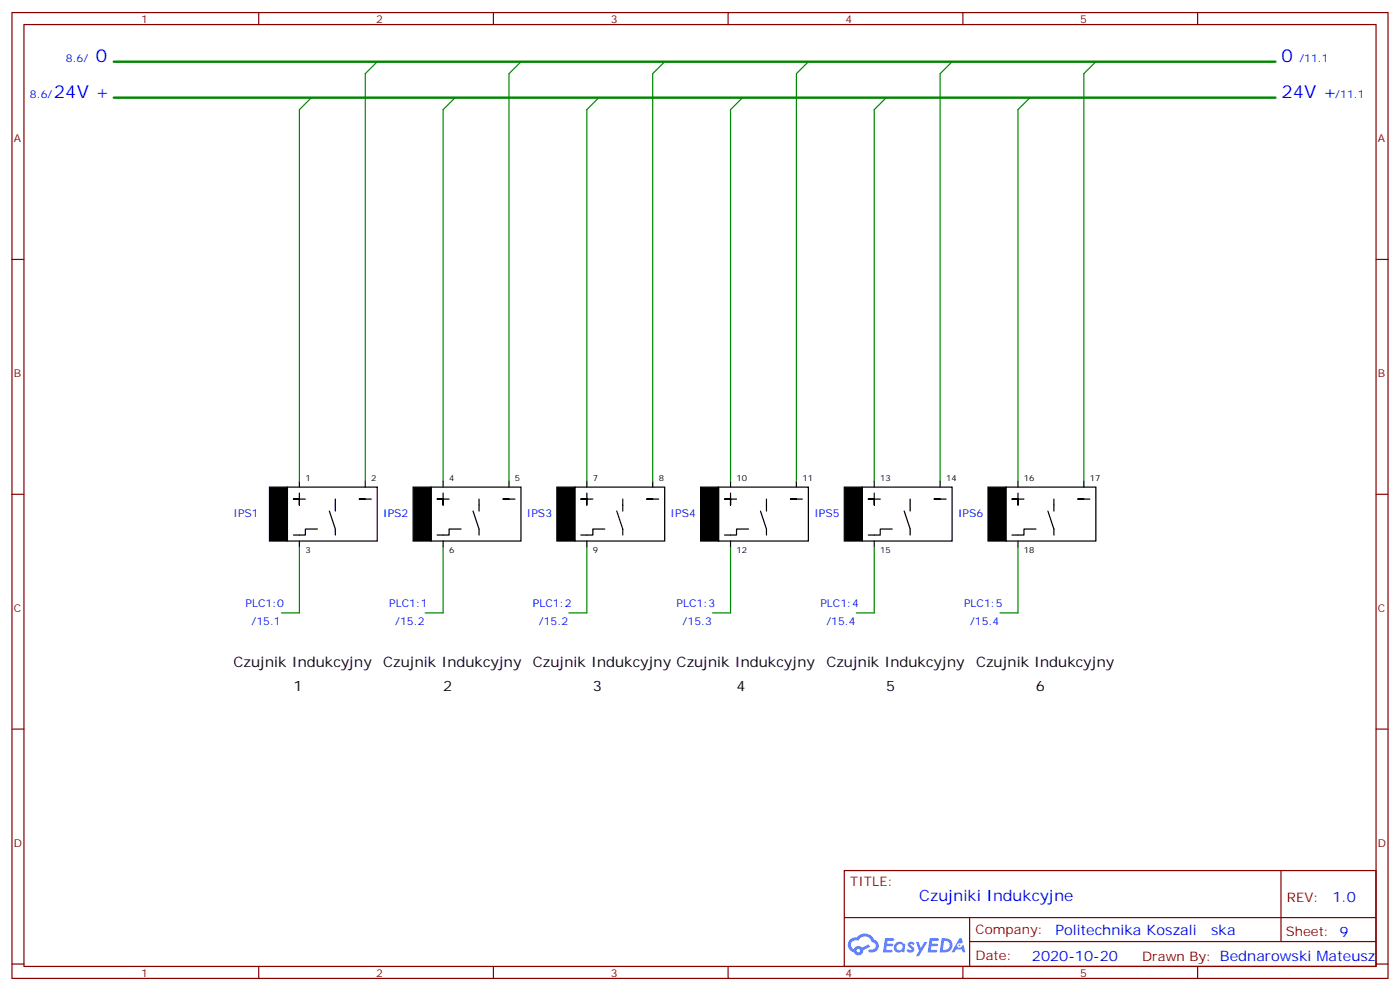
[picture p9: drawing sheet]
<svg xmlns="http://www.w3.org/2000/svg" width="412mm" height="292mm" viewBox="0 0 412 292" stroke-linecap="round" stroke-linejoin="round" font-family="sans-serif">
<g fill="none" stroke="#870000" stroke-width=".35">
<path d="M3.5 3.7h405.4v284.3h-405.4zM7.1 7.2h398.2v277.3h-398.2zM76.2 3.7v3.5M145.3 3.7v3.5M214.5 3.7v3.5M283.6 3.7v3.5M352.8 3.7v3.5M3.5 76.4h3.6M405.3 76.4h3.6M3.5 145.5h3.6M405.3 145.5h3.6M3.5 214.7h3.6"/>
<path d="M405.3 214.7h3.6M248.7 256.3h156.6v28.2h-156.6zM377.3 256.3v20.9M248.7 270.1h156.5M285.6 277.2h119.6M285.6 270.1v14.2M3.5 283.8h3.6M76.2 284.5v3.5M145.3 284.5v3.5M214.5 284.5v3.5M283.6 284.5v3.5M352.8 284.5v3.5"/>
<path d="M405.3 283.8h3.6"/>
</g>
<g fill="#5487ff">
<path d="M267.7 277.5a1.22 1.22 0 0 1 1.7 .2l-.4 .6a.47 .47 0 0 0-.3-.4 .47 .47 0 0 0-.5 .2l.1 .2a1.14 1.14 0 0 1 .8 1.8 1.14 1.14 0 0 1-1.9 0l-.2-.2 .5-.6 .7 .5a.29 .29 0 0 0 .3-.3 .29 .29 0 0 0-.2-.3 1.04 1.04 0 0 1-.6-1.7z"/>
<path d="M260.7 276.2h2.4l.3 .2-.2 .5-1.8 .1-.1 .8h1.5l.3 .4-.3 .4h-1.6l-.2 1.1h1.7l.2 .3-.2 .3-2.6 .1z"/>
<path d="M273.8 276.2h2.4l.3 .2-.1 .5-1.8 .1-.2 .8h1.6l.3 .4-.4 .4-1.6-.1-.1 1.1 1.7 .1 .2 .3-.2 .3-2.6 .1z"/>
<path d="M282.6 276.2h.7l.3 1.3-.6 .3a.69 .69 0 0 0-1 .3 .69 .69 0 0 0 .4 .9 .69 .69 0 0 0 .9-.6l.5-.2 .6 2.2h-.8l-.2-.9h-1.8l-.5 .9h-.8z"/>
<path d="M269.8 277.3h.8l.6 1.8 1.1-1.8h.9l-2.6 4.2h-.8l.9-1.5z"/>
<path d="M277.4 276.2l-.6 4.2h1.3a2.11 2.11 0 0 0 2.5-2.1 2.11 2.11 0 0 0-2.5-2.1zM278.1 277a1.39 1.39 0 0 1 1.7 1.4 1.39 1.39 0 0 1-1.8 1.2h-.3z"/>
<path d="M263.7 277.8a1.54 1.54 0 0 0-.1 2.2 1.54 1.54 0 0 0 2.2 .1l.6 .3 .3-2.3-.2-.3h-.4a1.49 1.49 0 0 0-2.4 0zM264 278.8a.94 .94 0 0 1 1.8 0 .94 .94 0 0 1-1.8 0z"/>
<path d="M250.4 276.6a2.18 2.18 0 0 0 1.1 3.7 1.44 1.44 0 0 0 1.6 .9 1.44 1.44 0 0 0 1.2-1.4l2-1.1-.5-.7-1.9 1a1.47 1.47 0 0 0-2.4 .4 1.39 1.39 0 0 1-.7-1.9 1.39 1.39 0 0 1 2-.5 2.12 2.12 0 0 1 2.2-1.3 2.12 2.12 0 0 1 1.9 1.7 1.14 1.14 0 0 1 1.1 1.4 1.14 1.14 0 0 1-1.7 .7 .43 .43 0 0 0-.5 .4 .43 .43 0 0 0 .4 .5 1.98 1.98 0 0 0 2.5-1.2 1.98 1.98 0 0 0-1.2-2.6 3.1 3.1 0 0 0-5.3-.6l-.9 .1zM252.3 279.9a.55 .55 0 0 1 1.1 0 .55 .55 0 0 1-1.1 0z"/>
<circle cx="282.6" cy="278.3" r=".26"/>
</g>
<g fill="none" stroke="#000" stroke-width=".35">
<path d="M84.7 143.4h26.4v15.9h-26.4zM88.2 145.2v3.5v-1.8h-1.8h3.6M88.2 141.6v1.8M88.2 159.3v1.7M93.5 155.8h-3.5v1.7h-3.6M97 150.5l1.8 5.3v1.7M98.8 146.9v3.6M107.6 146.9h-1.8h3.6M107.6 141.6v1.8M127 143.4h26.5v15.9h-26.5zM130.5 145.2v3.5v-1.8h-1.7h3.5M130.5 141.6v1.8"/>
<path d="M130.5 159.3v1.7M135.8 155.8h-3.5v1.7h-3.5M139.3 150.5l1.8 5.3v1.7M141.1 146.9v3.6M149.9 146.9h-1.7h3.5M149.9 141.6v1.8M169.3 143.4h26.5v15.9h-26.5zM172.9 145.2v3.5v-1.8h-1.8h3.5M172.9 141.6v1.8M172.9 159.3v1.7M178.2 155.8h-3.6v1.7h-3.5M181.7 150.5l1.7 5.3v1.7"/>
<path d="M183.4 146.9v3.6M192.3 146.9h-1.8h3.5M192.3 141.6v1.8M211.7 143.4h26.4v15.9h-26.4zM215.2 145.2v3.5v-1.8h-1.8h3.6M215.2 141.6v1.8M215.2 159.3v1.7M220.5 155.8h-3.5v1.7h-3.6M224 150.5l1.8 5.3v1.7M225.8 146.9v3.6M234.6 146.9h-1.8h3.6M234.6 141.6v1.8"/>
<path d="M254 143.4h26.5v15.9h-26.5zM257.5 145.2v3.5v-1.8h-1.7h3.5M257.5 141.6v1.8M257.5 159.3v1.7M262.8 155.8h-3.5v1.7h-3.5M266.3 150.5l1.8 5.3v1.7M268.1 146.9v3.6M276.9 146.9h-1.7h3.5M276.9 141.6v1.8M296.3 143.4h26.5v15.9h-26.5zM299.9 145.2v3.5v-1.8h-1.8h3.5M299.9 141.6v1.8"/>
<path d="M299.9 159.3v1.7M305.2 155.8h-3.6v1.7h-3.5M308.7 150.5l1.7 5.3v1.7M310.4 146.9v3.6M319.3 146.9h-1.8h3.5M319.3 141.6v1.8"/>
</g>
<path d="M79.4 143.4h5.3v15.9h-5.3zM121.7 143.4h5.3v15.9h-5.3zM164 143.4h5.3v15.9h-5.3zM206.4 143.4h5.3v15.9h-5.3zM248.7 143.4h5.3v15.9h-5.3zM291 143.4h5.3v15.9h-5.3z" fill="#000" stroke="#000" stroke-width=".35"/>
<path d="M33.5 18.2h342.2M33.5 28.8h342.2" fill="none" stroke="#008700" stroke-width=".71"/>
<g fill="none" stroke="#008700" stroke-width=".35">
<path d="M111.1 18.2l-3.5 3.5v119.9M153.5 18.2l-3.6 3.5v119.9M195.8 18.2l-3.5 3.5v119.9M238.1 18.2l-3.5 3.5v119.9M280.5 18.2l-3.6 3.5v119.9M322.8 18.2l-3.5 3.5v119.9M91.7 28.8l-3.5 3.5v109.3M134.1 28.8l-3.6 3.5v109.3M176.4 28.8l-3.5 3.5v109.3M218.7 28.8l-3.5 3.5v109.3M261.1 28.8l-3.6 3.5v109.3M303.4 28.8l-3.5 3.5v109.3"/>
<path d="M88.2 161v19.4h-5.3M130.5 161v19.4h-5.3M172.9 161v19.4h-5.3M215.2 161v19.4h-5.3M257.5 161v19.4h-5.3M299.9 161v19.4h-5.3"/>
</g>
<g font-size="5.3" fill="#00f">
<text x="28.2" y="18.2">0</text>
<text x="377.5" y="18.2">0</text>
<text x="15.9" y="28.8">24V +</text>
<text x="377.5" y="28.8">24V +</text>
</g>
<text font-size="4.6" fill="#00f" x="270.8" y="265.3">Czujniki Indukcyjne</text>
<g font-size="4.2">
<text x="68.8" y="196.3">Czujnik Indukcyjny</text>
<text x="112.9" y="196.3">Czujnik Indukcyjny</text>
<text x="157" y="196.3">Czujnik Indukcyjny Czujnik Indukcyjny</text>
<text x="243.4" y="196.3">Czujnik Indukcyjny</text>
<text x="287.5" y="196.3">Czujnik Indukcyjny</text>
<text x="86.4" y="203.4">1</text>
<text x="130.5" y="203.4">2</text>
<text x="174.6" y="203.4">3</text>
<text x="217" y="203.4">4</text>
<text x="261.1" y="203.4">5</text>
<text x="305.2" y="203.4">6</text>
</g>
<g font-size="4.2" fill="#00f">
<text x="392.5" y="265.6">1.0</text>
<text x="310.9" y="275.1">Politechnika Koszali</text>
<text x="356.8" y="275.1">ska</text>
<text x="304" y="282.9">2020-10-20</text>
</g>
<g font-size="3.9" fill="#800">
<text x="250.5" y="260.9">TITLE:</text>
<text x="379.1" y="265.6">REV:</text>
<text x="287.4" y="275.1">Company:</text>
<text x="378.7" y="275.7">Sheet: 9</text>
<text x="287.4" y="282.8">Date:</text>
<text x="336.4" y="282.8">Drawn By: Bednarowski Mateusz</text>
</g>
<g font-size="3.2" fill="#800">
<text x="41.6" y="6.7">1</text>
<text x="110.8" y="6.7">2</text>
<text x="179.9" y="6.7">3</text>
<text x="249.1" y="6.7">4</text>
<text x="318.2" y="6.7">5</text>
<text x="4.1" y="41.8">A</text>
<text x="405.9" y="41.8">A</text>
<text x="4.1" y="110.9">B</text>
<text x="405.9" y="110.9">B</text>
<text x="4.1" y="180.1">C</text>
<text x="405.9" y="180.1">C</text>
<text x="4.1" y="249.2">D</text>
<text x="405.9" y="249.2">D</text>
<text x="41.6" y="287.5">1</text>
<text x="110.8" y="287.5">2</text>
<text x="179.9" y="287.5">3</text>
<text x="249.1" y="287.5">4</text>
<text x="318.2" y="287.5">5</text>
</g>
<g font-size="3.2" fill="#00f">
<text x="19.4" y="18.2">8.6/</text>
<text x="382.8" y="18.2">/11.1</text>
<text x="8.8" y="28.8">8.6/</text>
<text x="393.3" y="28.8">/11.1</text>
<text x="68.8" y="152.2">IPS1</text>
<text x="112.9" y="152.2">IPS2</text>
<text x="155.2" y="152.2">IPS3</text>
<text x="197.6" y="152.2">IPS4</text>
<text x="239.9" y="152.2">IPS5</text>
<text x="282.2" y="152.2">IPS6</text>
<text x="72.3" y="178.7">PLC1:0</text>
<text x="114.7" y="178.7">PLC1:1</text>
<text x="157" y="178.7">PLC1:2</text>
<text x="199.3" y="178.7">PLC1:3</text>
<text x="241.7" y="178.7">PLC1:4</text>
<text x="284" y="178.7">PLC1:5</text>
<text x="74.1" y="184">/15.1</text>
<text x="116.4" y="184">/15.2</text>
<text x="158.7" y="184">/15.2</text>
<text x="201.1" y="184">/15.3</text>
<text x="243.4" y="184">/15.4</text>
<text x="285.8" y="184">/15.4</text>
</g>
<g font-size="2.5">
<text x="90" y="141.6">1</text>
<text x="109.4" y="141.6">2</text>
<text x="132.3" y="141.6">4</text>
<text x="151.7" y="141.6">5</text>
<text x="174.6" y="141.6">7</text>
<text x="194" y="141.6">8</text>
<text x="217" y="141.6">10</text>
<text x="236.4" y="141.6">11</text>
<text x="259.3" y="141.6">13</text>
<text x="278.7" y="141.6">14</text>
<text x="301.6" y="141.6">16</text>
<text x="321" y="141.6">17</text>
<text x="90" y="162.8">3</text>
<text x="132.3" y="162.8">6</text>
<text x="174.6" y="162.8">9</text>
<text x="217" y="162.8">12</text>
<text x="259.3" y="162.8">15</text>
<text x="301.6" y="162.8">18</text>
</g>
</svg>
